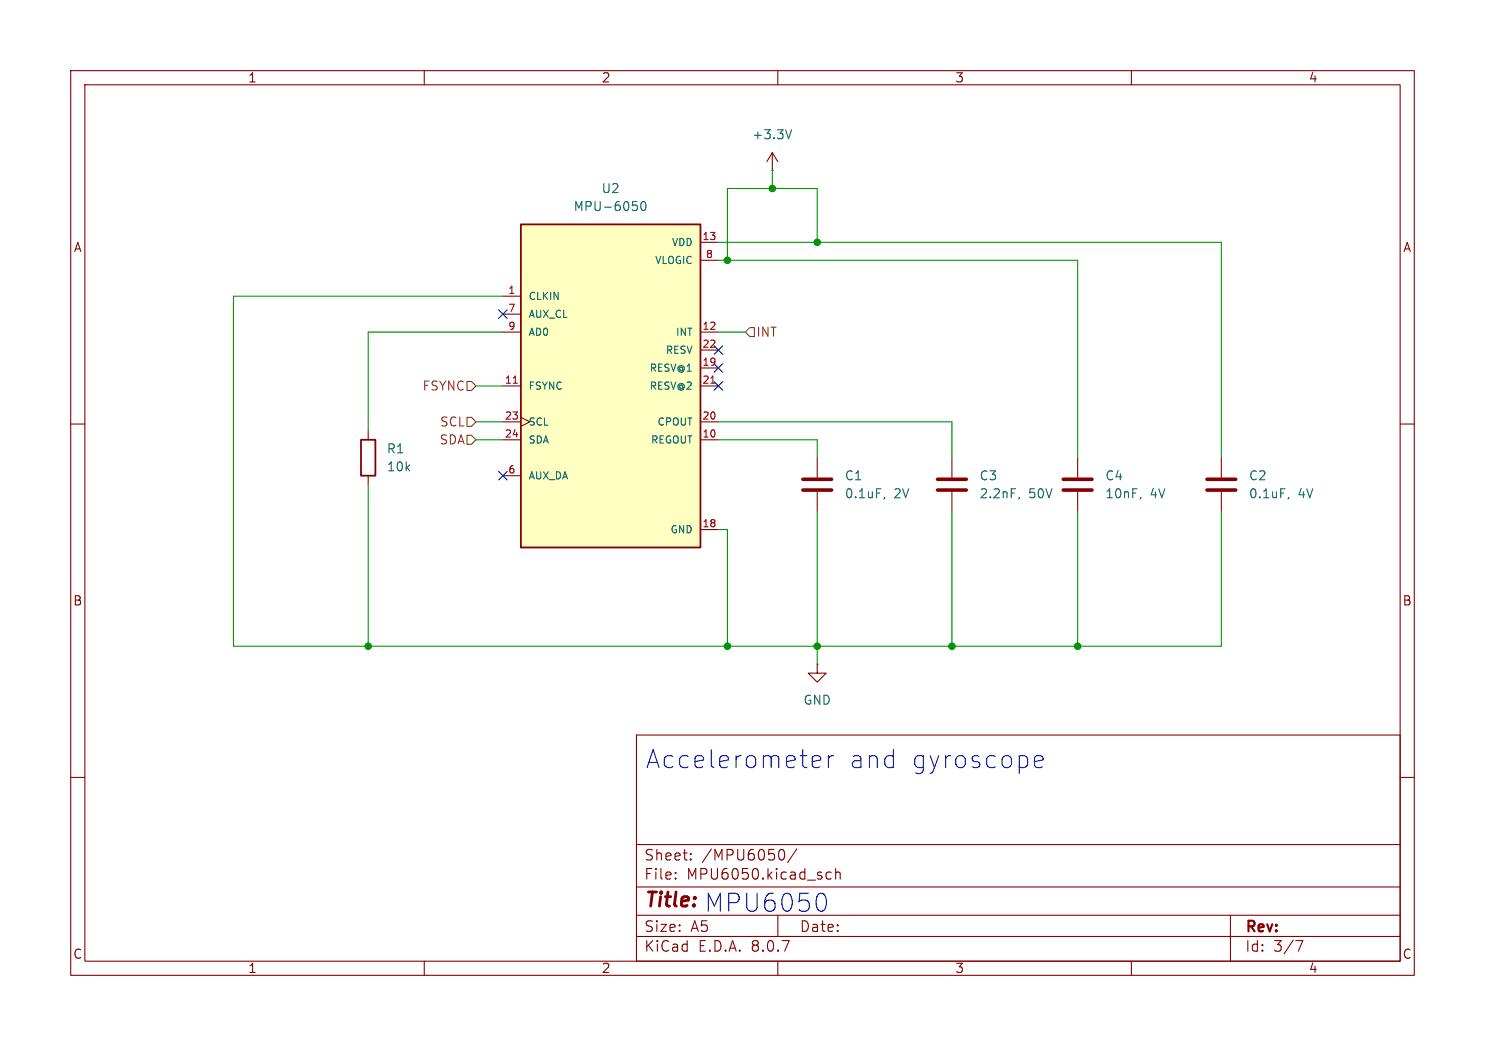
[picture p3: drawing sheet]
<svg xmlns="http://www.w3.org/2000/svg" width="210mm" height="148mm" viewBox="0 0 210 148" stroke-linecap="round" stroke-linejoin="round" font-family="sans-serif">
<g fill="none" stroke="#840000" stroke-width=".15">
<path d="M10 10h190v128h-190zM12 12h186v124h-186zM60 10v2M110 10v2M160 10v2M109.2 24.1h.1M109.2 21.6l-.7 1.3M109.2 21.6v2.5M109.2 21.6l.8 1.3M10 60h2M52.1 61v1.2M52.1 67.3v1.3"/>
<path d="M115.6 64.8v2.8M115.6 69.6v2.8M134.6 64.8v2.8M134.6 69.6v2.8M152.4 64.8v2.8M152.4 69.6v2.8M172.7 64.8v2.8M172.7 69.6v2.8M198 60h2M115.6 94v1.3h1.2l-1.2 1.2-1.3-1.2h1.3M115.6 94h.1M10 110h2"/>
<path d="M90 104h108v32h-108zM90 119.5h108M198 110h2M60 136v2M90 132.5h108M90 129.5h108M90 125.5h108M95.5 124.2l.1 .1-.1 .1M95.5 124.2v.1v.1M95.5 123.5v.1M95.5 124.2v.2M95.5 123.5h.1l-.1 .1"/>
<path d="M97.7 121.5l.1 .1-.1 .1M97.7 121.5l-.1 .1 .1 .1M97.7 120.8v.1M97.7 121.5v.2M97.7 120.8h.1l-.1 .1M97.7 120.8h-.1l.1 .1M110 136v2M110 129.5v3M110.3 120.3a.36 .36 0 0 1 .6 .2 .77 .77 0 0 1-.4 1.2l-.2-.1M112.7 120.1l-1.3 1.9M116.8 124.1l.3 .3 .4-.1M117.5 123.5l-.4-.1-.3 .3"/>
<path d="M118.2 123.5a.37 .37 0 0 1 .6 .1v.8M118.2 122.9v1.5M160 136v2M174 129.5v6.5M183.3 133.1h1l-.7 1.5"/>
</g>
<path d="M113.5 69.3h4.1M113.5 67.8h4.1M132.6 69.3h4.1M132.6 67.8h4.1M150.4 69.3h4M150.4 67.8h4M170.7 69.3h4.1M170.7 67.8h4.1" fill="none" stroke="#840000" stroke-width=".51"/>
<path d="M111.9 18.4l-.4 1.2M125.1 70.4l-.1 .2M144.2 70.4l-.2 .2M161.3 70.4l-.1 .2M182.3 70.4l-.2 .2" fill="none" stroke="#006464" stroke-width=".15"/>
<path d="M51.1 62.2h2v5.1h-2z" fill="none" stroke="#840000" stroke-width=".25"/>
<path d="M73.7 31.8h25.4v45.7h-25.4z" fill="#ffffc2"/>
<path d="M73.7 31.8h25.4v45.7h-25.4z" fill="none" stroke="#840000" stroke-width=".25"/>
<g fill="none" stroke="#840000" stroke-width=".15">
<path d="M99.1 34.3h2.5M99.1 36.8h2.5M71.1 41.9h2.6M71.1 54.6h2.6M71.1 47h2.6M71.1 59.7h2.6M71.1 44.5h2.6M73.7 59.1l1.2 .6-1.2 .6M99.1 54.6h2.5M99.1 47h2.5M99.1 52.1h2.5M99.1 59.7h2.5"/>
<path d="M99.1 49.5h2.5M71.1 62.2h2.6M71.1 67.3h2.6M99.1 62.2h2.5M99.1 74.9h2.5"/>
</g>
<path d="M72.6 54.2h.6M100.5 54.2h.6" fill="none" stroke="#a90000" stroke-width=".15"/>
<path d="M89.5 28.5h.6M90 29.1l.1 .1v.3l-.1 .2M90.7 28.6l.2-.1a.69 .69 0 0 1 .3 1.2l-.2 .1a.69 .69 0 0 1-.3-1.2z" fill="none" stroke="#006464" stroke-width=".15"/>
<path d="M66 59.1h.7l.6 .6-.6 .6h-.7zM66 54h.7l.6 .6-.6 .6h-.7zM106 46.4h.7v1.2h-.7l-.6-.6zM66 61.6h.7l.6 .6-.6 .7h-.7z" fill="none" stroke="#725600" stroke-width=".15"/>
<path d="M115.2 106.9h.5l.2 .1 .2 .5-1.2 .3M115.9 108.5l-.2 .1h-.5M117.2 106.9v1.7M117.9 106.9a.65 .65 0 0 0-.7 .5M146.3 107.8l1.2-.3-.1-.5-.2-.1h-.5l-.3 .1-.1 .3v1l.1 .2 .3 .1h.5l.2-.1M116.3 126.4a1.49 1.49 0 0 1 .4 2l-.1 .3-.3 .2" fill="none" stroke="#0000c2" stroke-width=".15"/>
<g fill="none" stroke="#009600" stroke-width=".15">
<path d="M101.6 34.3h71.1v30.5M101.6 36.8h50.8v28M109.2 24.1v2.6M115.6 34.3v-7.6h-12.7v10.1M67.3 59.7h3.8M67.3 54.6h3.8M71.1 41.9h-38.1v49.5h139.7v-19M71.1 47h-19v14M101.6 59.7h33v5.1M101.6 47h3.8M52.1 68.6v22.8M67.3 62.2h3.8"/>
<path d="M101.6 62.2h14v2.6M101.6 74.9h1.3v16.5M115.6 72.4v21.6M134.6 72.4v19M152.4 72.4v19"/>
</g>
<path d="M70.5 43.8l1.2 1.3M71.7 43.8l-1.2 1.3M101 51.5l1.2 1.2M101 48.9l1.2 1.2M101 54l1.2 1.2M102.2 51.5l-1.2 1.2M102.2 48.9l-1.2 1.2M102.2 54l-1.2 1.2M70.5 66.7l1.2 1.2M71.7 66.7l-1.2 1.2" fill="none" stroke="#000084" stroke-width=".15"/>
<g fill="#009600" stroke="#009600" stroke-width=".15">
<circle cx="152.4" cy="91.4" r=".46"/>
<circle cx="134.6" cy="91.4" r=".46"/>
<circle cx="115.6" cy="34.3" r=".46"/>
<circle cx="115.6" cy="91.4" r=".46"/>
<circle cx="109.2" cy="26.7" r=".46"/>
<circle cx="102.9" cy="91.4" r=".46"/>
<circle cx="52.1" cy="91.4" r=".46"/>
<circle cx="102.9" cy="36.8" r=".46"/>
</g>
<g font-size="3.5" fill="#0000c2">
<text x="91.3" y="108.9">Accelerometer</text>
<text x="120" y="108.9">and</text>
<text x="128.8" y="108.9">gyroscope</text>
<text x="99.6" y="129.3">MPU6050</text>
</g>
<text font-size="2.8" fill="#840000" x="91" y="128.9">Title:</text>
<g font-size="2.1" fill="#840000">
<text x="91" y="124.7">File:</text>
<text x="91" y="122">Sheet:</text>
<text x="97.1" y="124.7">MPU6050.kicad_sch</text>
<text x="99.2" y="122">/MPU6050/</text>
<text x="91" y="134.9">KiCad</text>
<text x="91" y="132.1">Size:</text>
<text x="97.7" y="132.1">A5</text>
<text x="98.7" y="134.9">E.D.A.</text>
<text x="106.3" y="134.9">8.0.7</text>
<text x="113" y="132.1">Date:</text>
<text x="176" y="132.3">Rev:</text>
<text x="176" y="134.9">Id:</text>
<text x="180.1" y="134.9">3/7</text>
</g>
<g font-size="1.8" fill="#840000">
<text x="35" y="11.9">1</text>
<text x="85" y="11.9">2</text>
<text x="135" y="11.9">3</text>
<text x="185" y="11.9">4</text>
<text x="10.3" y="35.9">A</text>
<text x="198.4" y="35.9">A</text>
<text x="10.3" y="85.9">B</text>
<text x="198.3" y="85.9">B</text>
<text x="10.3" y="135.9">C</text>
<text x="35" y="137.9">1</text>
<text x="85" y="137.9">2</text>
<text x="135" y="137.9">3</text>
<text x="185" y="137.9">4</text>
<text x="198.3" y="135.9">C</text>
</g>
<g font-size="1.8" fill="#006464">
<text x="106.3" y="19.9">+3.3V</text>
<text x="85" y="27.5">U2</text>
<text x="81" y="30.1">MPU-6050</text>
<text x="54.6" y="64.4">R1</text>
<text x="54.6" y="66.9">10k</text>
<text x="119.4" y="68.2">C1</text>
<text x="119.4" y="70.7">0.1uF,</text>
<text x="126.4" y="70.7">2V</text>
<text x="138.4" y="68.2">C3</text>
<text x="138.4" y="70.7">2.2nF,</text>
<text x="145.5" y="70.7">50V</text>
<text x="156.2" y="68.2">C4</text>
<text x="156.2" y="70.7">10nF,</text>
<text x="162.7" y="70.7">4V</text>
<text x="176.5" y="68.2">C2</text>
<text x="176.5" y="70.7">0.1uF,</text>
<text x="183.6" y="70.7">4V</text>
<text x="113.5" y="99.9">GND</text>
</g>
<g font-size="1.8" fill="#725600">
<text x="106.9" y="47.9">INT</text>
<text x="59.7" y="55.5">FSYNC</text>
<text x="62.1" y="63.1">SDA</text>
<text x="62.1" y="60.6">SCL</text>
</g>
<g font-size="1.4" fill="#006464">
<text x="94.9" y="35">VDD</text>
<text x="92.5" y="37.6">VLOGIC</text>
<text x="74.7" y="42.6">CLKIN</text>
<text x="74.7" y="45.2">AUX_CL</text>
<text x="74.7" y="47.7">AD0</text>
<text x="95.5" y="47.7">INT</text>
<text x="91.7" y="52.8">RESV@1</text>
<text x="94" y="50.3">RESV</text>
<text x="74.7" y="55.3">FSYNC</text>
<text x="91.7" y="55.3">RESV@2</text>
<text x="74.7" y="60.4">SCL</text>
<text x="74.7" y="63">SDA</text>
<text x="91.9" y="63">REGOUT</text>
<text x="92.9" y="60.4">CPOUT</text>
<text x="74.7" y="68">AUX_DA</text>
<text x="94.7" y="75.7">GND</text>
</g>
<g font-size="1.4" fill="#a90000">
<text x="99.2" y="34">13</text>
<text x="71.8" y="41.7">1</text>
<text x="99.7" y="36.6">8</text>
<text x="71.8" y="44.2">7</text>
<text x="71.8" y="46.7">9</text>
<text x="99.2" y="46.7">12</text>
<text x="99.2" y="51.8">19</text>
<text x="99.2" y="49.3">22</text>
<text x="71.3" y="54.4">11</text>
<text x="71.3" y="59.4">23</text>
<text x="99.2" y="59.4">20</text>
<text x="99.2" y="54.4">21</text>
<text x="71.3" y="62">24</text>
<text x="99.2" y="62">10</text>
<text x="71.8" y="67.1">6</text>
<text x="99.2" y="74.7">18</text>
</g>
</svg>
